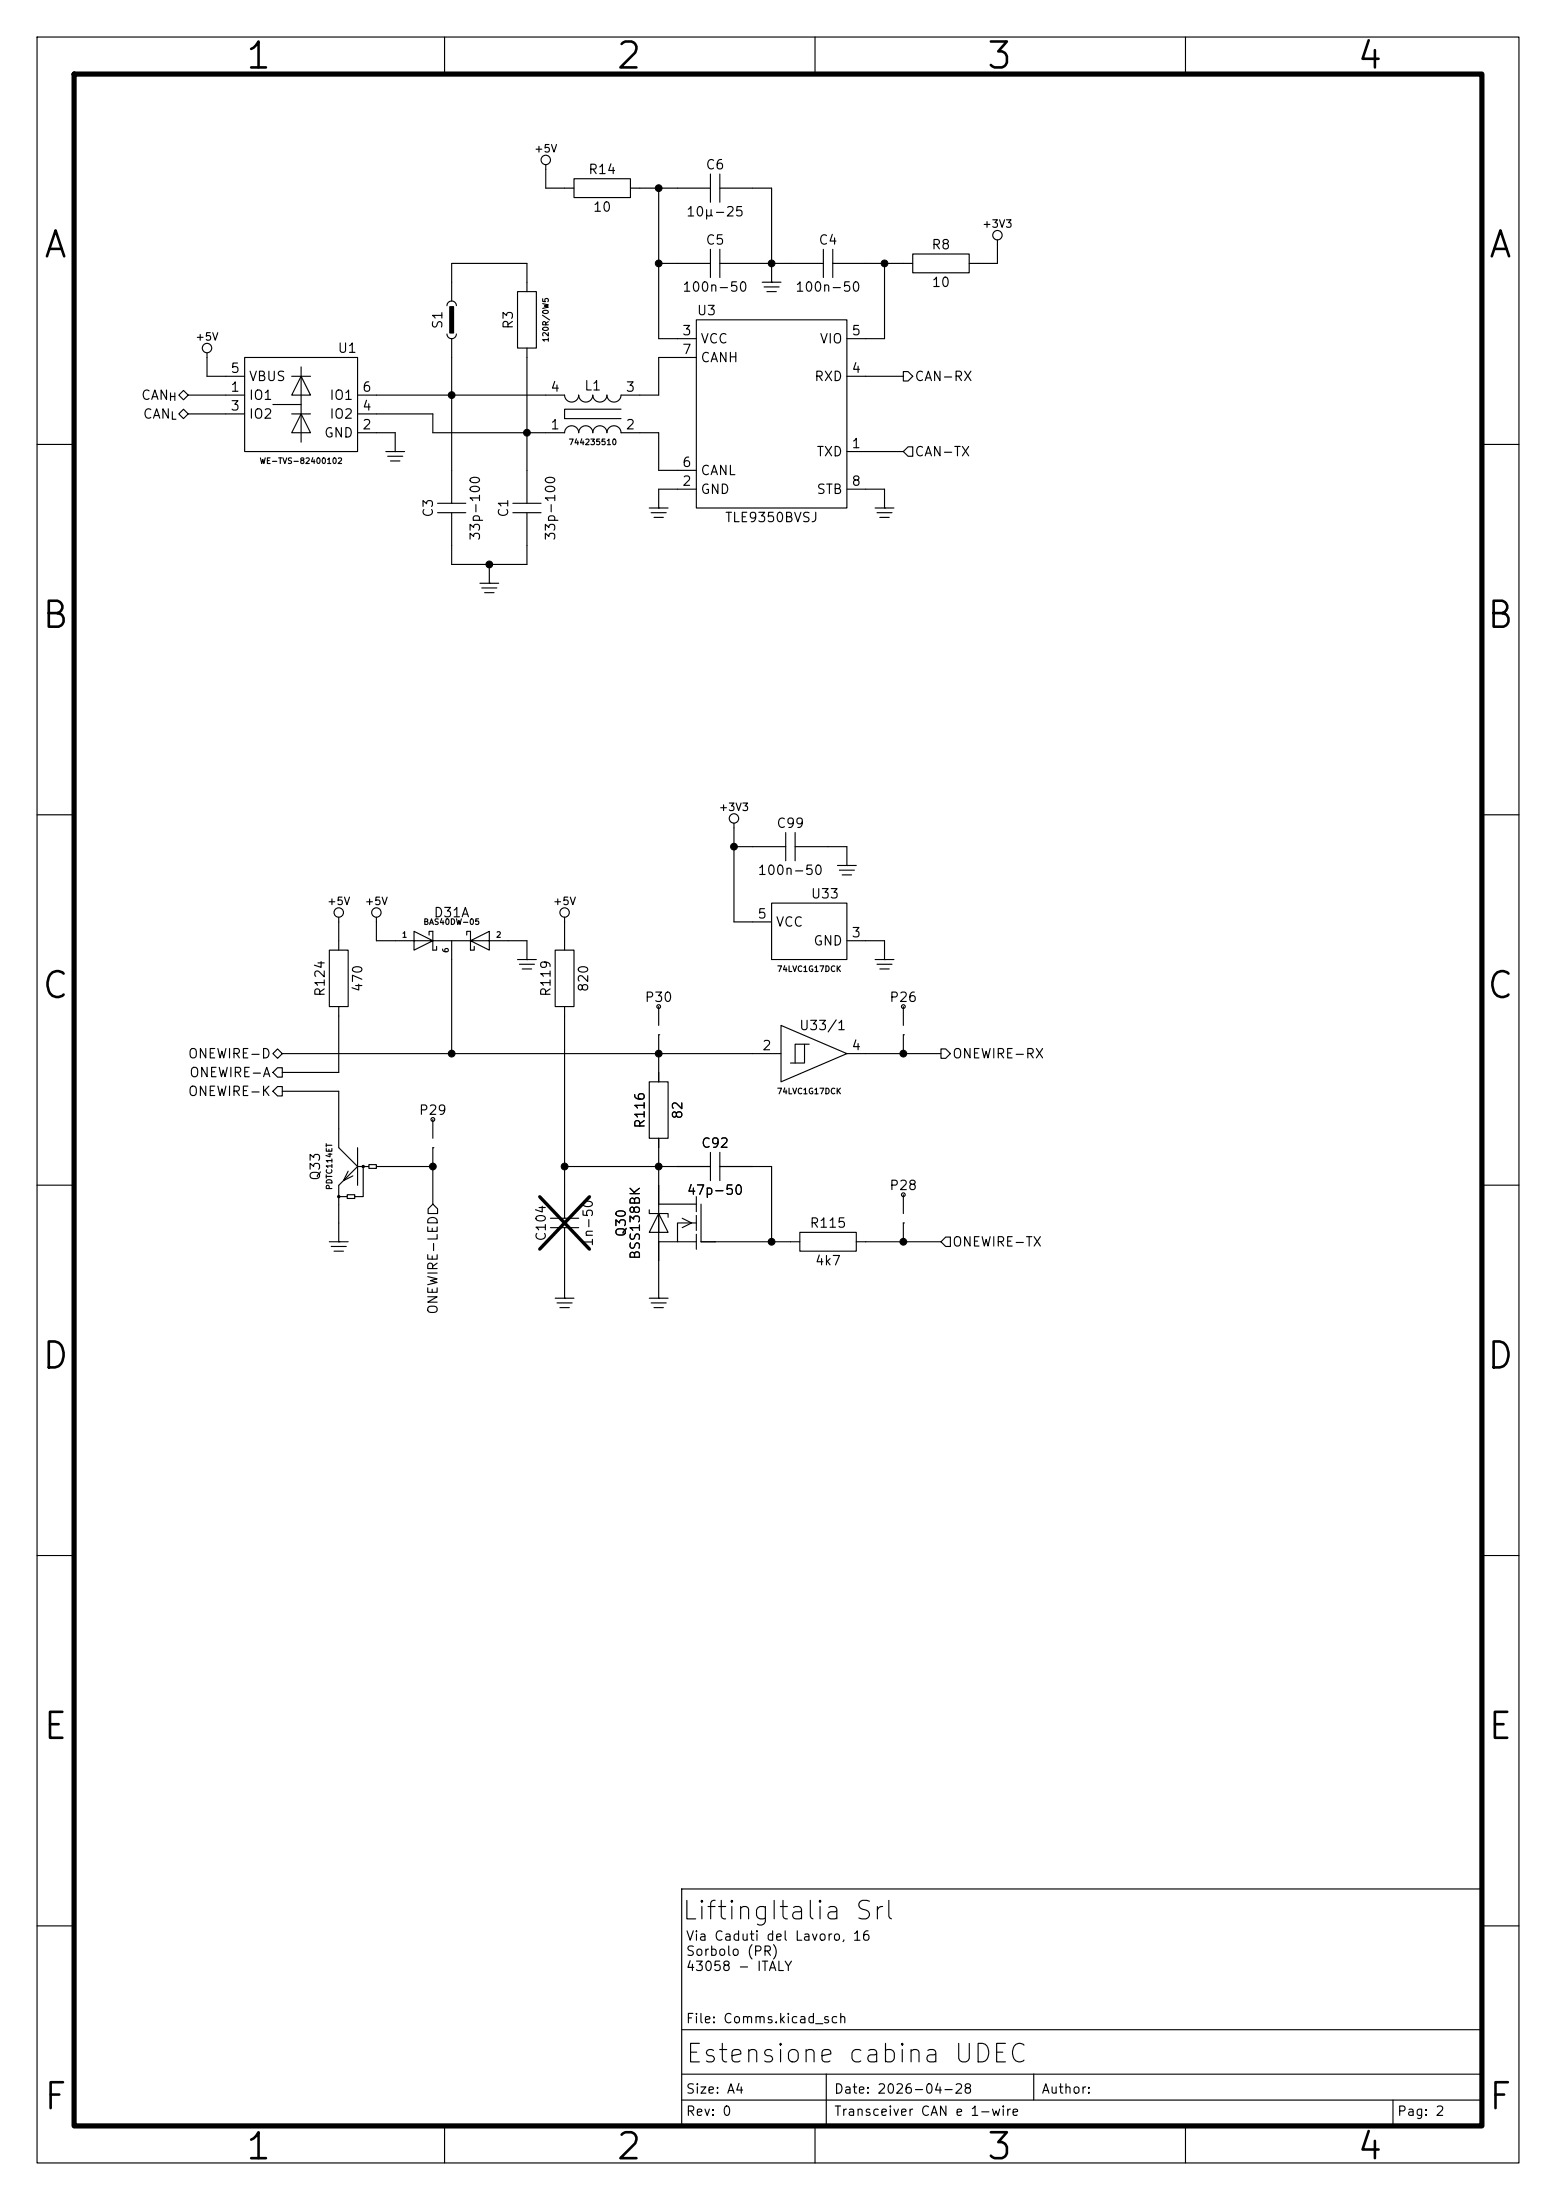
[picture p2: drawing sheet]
<svg xmlns="http://www.w3.org/2000/svg" width="210mm" height="297mm" viewBox="0 0 210 297" stroke-linecap="round" stroke-linejoin="round" font-family="sans-serif">
<path d="M10 10h190v277h-190z" fill="none" stroke="#000" stroke-width=".7"/>
<g fill="none" stroke="#000" stroke-width=".15">
<path d="M5 5h200v287h-200zM60 5v5M110 5v5M160 5v5M69.8 39.4h2.6v7.6h-2.6zM71.1 39.4v-3.8h-10.1v5M73.7 22.2v3.2h3.8M77.5 24.1h7.6v2.6h-7.6zM85.1 25.4h10.8M88.9 25.4v20.3h5.1M88.9 35.6h7M95.9 23.5v3.8"/>
<path d="M95.9 33.7v3.8M97.2 23.5v3.8M97.2 33.7v3.8M97.2 25.4h6.9v12.7M97.2 35.6h13.9M102.9 38.1h2.5M103.1 38.7h2.1M103.5 39.4h1.3M104.1 38.1h.1M111.1 33.7v3.8M112.4 33.7v3.8M112.4 35.6h10.8"/>
<path d="M119.4 35.6v10.1h-5.1M123.2 34.3h7.6v2.5h-7.6zM134.6 32.4v3.2h-3.8M24.1 55.9l.7-.7 .6 .7-.6 .6zM24.1 53.3l.7-.6 .6 .6-.6 .7zM25.4 55.9h7.6M25.4 53.3h7.6M27.9 47.6v3.2h5.1M33 48.3h15.3v12.7h-15.3zM36.8 54.6h3.8M39.4 50.8h2.5M39.4 55.9h2.5"/>
<path d="M40.6 50.8l1.3 2.5h-2.5zM40.6 55.9l1.3 2.5h-2.5zM40.6 49.5v10.2M48.3 55.9h10.1v2.5h17.8a.95 .95 0 0 1 1-.9 .95 .95 0 0 1 .9 .9 .95 .95 0 0 1 1-.9 .95 .95 0 0 1 .9 .9 .95 .95 0 0 1 1-.9 .95 .95 0 0 1 .9 .9 .95 .95 0 0 1 1-.9 .95 .95 0 0 1 .9 .9h5.1v5.1h5.1M48.3 58.4h5v2.6M60.3 45.1a.64 .64 0 0 0 .7 .6 .64 .64 0 0 0 .6-.6M60.3 41.3a.64 .64 0 0 1 .7-.7 .64 .64 0 0 1 .6 .7M61 45.7v22.2M71.1 47v20.9M83.8 55.2h-7.6v1.3h7.6M94 43.2h20.3v25.4h-20.3zM94 48.3h-5.1v5h-5.1a.95 .95 0 0 1-.9 1 .95 .95 0 0 1-1-1 .95 .95 0 0 1-.9 1 .95 .95 0 0 1-1-1 .95 .95 0 0 1-.9 1 .95 .95 0 0 1-1-1 .95 .95 0 0 1-.9 1 .95 .95 0 0 1-1-1h-27.9"/>
<path d="M114.3 50.8h7.6M121.9 50.2h.7l.6 .6-.6 .6h-.7zM5 60h5M52.1 61h2.5M52.3 61.6h2.1M52.7 62.2h1.3M53.3 61h.1M59.1 69.2h3.8M59.1 67.9h3.8M61 69.2v7h10.1v-7M64.8 78.7h2.5M65 79.4h2.1"/>
<path d="M66 78.7h.1M66 76.2v2.5M69.2 69.2h3.8M69.2 67.9h3.8M87.6 68.6h2.6M87.9 69.2h2M88.3 69.9h1.2M88.9 68.6h.1M94 66h-5.1v2.6M114.3 61h7.6M114.3 66h5.1v2.6M118.1 68.6h2.5"/>
<path d="M118.4 69.2h2M118.7 69.9h1.3M119.4 68.6h.1M121.9 61l.7-.7h.6v1.3h-.6zM200 60h5M65.4 80h1.3M5 110h5M99.1 114.3h6.9M99.1 111.1v13.4h5M106 112.4v3.8M107.3 112.4v3.8M107.3 114.3h7v2.5"/>
<path d="M113 116.8h2.6M113.3 117.5h2M113.7 118.1h1.2M114.3 116.8h.1M200 110h5M44.4 128.3h2.6v7.6h-2.6zM45.7 123.8v4.5M45.7 135.9v8.9h-7.6M50.8 123.8v3.2h7.6l-2.5-1.3v2.6l2.5-1.3h5.1l2.5 1.3v-2.6l-2.5 1.3h7.6v2.5M57.9 126.2v-.5h.5v2.6h.5v-.5M61 127v15.2M63 126.2v-.5h.5v2.6h.5v-.5"/>
<path d="M69.8 129.5h2.6M70.1 130.2h2M70.5 130.8h1.3M71.1 129.5h.1M74.9 128.3h2.6v7.6h-2.6zM76.2 123.8v4.5M76.2 135.9v28.6M88.9 139.7h.1M88.9 135.9v2.5M88.9 139.7v6.4M104.1 121.9h10.2v7.6h-10.2zM105.4 138.4l8.9 3.8-8.9 3.9z"/>
<path d="M114.3 127h5.1v2.5M118.1 129.5h2.5M118.4 130.2h2M118.7 130.8h1.3M119.4 129.5h.1M121.9 139.7h.1M121.9 135.9v2.5M121.9 139.7v2.5M5 160h5M36.8 142.2l.7-.6 .6 .6-.6 .7zM37.5 146.7h.6v1.3h-.6l-.7-.7zM37.5 144.1h.6v1.3h-.6l-.7-.6z"/>
<path d="M38.1 142.2h67.3M38.1 147.3h7.6v7.6l2.6 2.6M47 158.1l-.6 1.3 1.2-.6M48.3 157.5h1.5M48.3 157.5l-2.6 2.5v7.6M48.3 154.9v5.1M49 157.5v4h-1.1M49.8 157.2h1v.5h-1zM50.8 157.5h7.6M58.4 154.9h.1M58.4 151.1v2.6M58.4 154.9v7.7"/>
<path d="M76.2 157.5h19.7M87.6 146.1h2.6v7.6h-2.6zM88.9 153.7v8.9M95.9 155.6v3.8M97.2 155.6v3.8M97.2 157.5h6.9v10.1M108.6 141v2.5h-1.9M109.2 141h-1.9v2.5M114.3 142.2h12.7M127 141.6h.6l.7 .6-.7 .7h-.6zM200 160h5M44.4 167.6h2.6"/>
<path d="M44.7 168.3h2M45.1 168.9h1.3M45.7 161.5h.1M45.7 167.6h.1M45.7 161.5h1.2M46.9 161.3h1v.5h-1zM58.4 162.6l.7 .6v.6h-1.3v-.6zM74.3 165.7h3.8M74.3 164.5h3.8M74.9 175.3h2.6M75.2 175.9h2M75.6 176.5h1.2"/>
<path d="M76.2 175.3h.1M76.2 165.7v9.6M87.6 163.3v.5h2.6v.5M87.6 175.3h2.6M87.9 175.9h2M88.3 176.5h1.2M88.9 175.3h.1M88.9 162.6h5.1M88.9 162.6v5M88.9 163.8l1.3 2.6h-2.6l1.3-2.6v2.6M88.9 167.6h2.5M88.9 167.6v7.7"/>
<path d="M92.1 164.5l1.2 .6-1.2 .6M94 161.5v2.1M94 164.1v2M94 166.6v2.1M94 165.1h-2.6v2.5h2.6M94.6 162.6v5h13.3M107.9 166.4h7.7v2.5h-7.7zM115.6 167.6h11.4M121.9 165.1h.1M121.9 161.3v2.5M121.9 165.1v2.5M127.6 167h.7v1.3h-.7l-.6-.7z"/>
<path d="M5 210h5M200 210h5M92 255h108v32h-108zM5 260h5M92 274h108M111.5 280v7M139.5 280v3.5M200 260h5M60 287v5M92 283.5h108M92 280h108M110 287v5"/>
<path d="M160 287v5M188 283.5v3.5"/>
<circle cx="73.7" cy="21.6" r=".63"/>
<circle cx="134.6" cy="31.7" r=".63"/>
<circle cx="27.9" cy="47" r=".63"/>
<circle cx="99.1" cy="110.5" r=".63"/>
<circle cx="45.7" cy="123.2" r=".63"/>
<circle cx="50.8" cy="123.2" r=".63"/>
<circle cx="76.2" cy="123.2" r=".63"/>
<circle cx="88.9" cy="135.9" r=".25"/>
<circle cx="121.9" cy="135.9" r=".25"/>
<circle cx="58.4" cy="151.1" r=".25"/>
<circle cx="121.9" cy="161.3" r=".25"/>
</g>
<path d="M72.8 161.6l6.8 7M79.6 161.6l-6.8 7" fill="none" stroke="#000" stroke-width=".46"/>
<g fill="#000" stroke="#000" stroke-width=".15">
<path d="M60.7 41.4h.5v3.6h-.5z"/>
<circle cx="49" cy="157.5" r=".15"/>
<circle cx="45.7" cy="161.5" r=".15"/>
</g>
<g fill="#000" stroke="#000" stroke-width=".13">
<circle cx="88.9" cy="25.4" r=".46"/>
<circle cx="88.9" cy="35.6" r=".46"/>
<circle cx="104.1" cy="35.6" r=".46"/>
<circle cx="119.4" cy="35.6" r=".46"/>
<circle cx="61" cy="53.3" r=".46"/>
<circle cx="71.1" cy="58.4" r=".46"/>
<circle cx="66" cy="76.2" r=".46"/>
<circle cx="99.1" cy="114.3" r=".46"/>
<circle cx="58.4" cy="157.5" r=".46"/>
<circle cx="61" cy="142.2" r=".46"/>
<circle cx="76.2" cy="157.5" r=".46"/>
<circle cx="88.9" cy="157.5" r=".46"/>
<circle cx="88.9" cy="142.2" r=".46"/>
<circle cx="121.9" cy="142.2" r=".46"/>
<circle cx="104.1" cy="167.6" r=".46"/>
<circle cx="121.9" cy="167.6" r=".46"/>
</g>
<g font-size="3.5">
<text x="32.9" y="10.2">1</text>
<text x="82.9" y="10.2">2</text>
<text x="132.9" y="10.2">3</text>
<text x="182.9" y="10.2">4</text>
<text x="5.6" y="35.7">A</text>
<text x="200.7" y="35.7">A</text>
<text x="5.4" y="85.7">B</text>
<text x="200.4" y="85.7">B</text>
<text x="5.4" y="135.7">C</text>
<text x="200.4" y="135.7">C</text>
<text x="5.4" y="185.7">D</text>
<text x="200.4" y="185.7">D</text>
<text x="5.6" y="235.7">E</text>
<text x="200.6" y="235.7">E</text>
<text x="5.6" y="285.7">F</text>
<text x="200.7" y="285.7">F</text>
<text x="32.9" y="292.4">1</text>
<text x="82.9" y="292.4">2</text>
<text x="132.9" y="292.4">3</text>
<text x="182.9" y="292.4">4</text>
</g>
<g font-size="2.5">
<text x="91.9" y="259.8">LiftingItalia Srl</text>
<text x="92.4" y="279.1">Estensione cabina UDEC</text>
</g>
<g font-size="1.3">
<text x="79.3" y="23.8">R14</text>
<text x="95.2" y="23.2">C6</text>
<text x="79.9" y="28.9">10</text>
<text x="92.5" y="29.5">10µ-25</text>
<text x="95.2" y="33.3">C5</text>
<text x="110.4" y="33.3">C4</text>
<text x="125.6" y="34">R8</text>
<text x="92" y="39.7">100n-50</text>
<text x="107.2" y="39.7">100n-50</text>
<text x="125.7" y="39.1">10</text>
<text x="45.5" y="48">U1</text>
<text x="60" y="44.5" transform="rotate(-90 60 44.5)">S1</text>
<text x="69.5" y="44.5" transform="rotate(-90 69.5 44.5)">R3</text>
<text x="92" y="45.6">3</text>
<text x="94" y="42.9">U3</text>
<text x="94.5" y="46.7">VCC</text>
<text x="110.5" y="46.7">VIO</text>
<text x="114.8" y="45.6">5</text>
<text x="31" y="53.2">1</text>
<text x="31" y="50.7">5</text>
<text x="33.5" y="51.8">VBUS</text>
<text x="48.8" y="53.2">6</text>
<text x="74.2" y="53.2">4</text>
<text x="78.8" y="53">L1</text>
<text x="84.4" y="53.2">3</text>
<text x="92" y="48.1">7</text>
<text x="94.5" y="49.2">CANH</text>
<text x="109.8" y="51.8">RXD</text>
<text x="114.8" y="50.7">4</text>
<text x="123.4" y="51.8">CAN-RX</text>
<text x="19" y="54.3">CAN</text>
<text x="19.2" y="56.8">CAN</text>
<text x="31" y="55.7">3</text>
<text x="33.5" y="54.3">IO1</text>
<text x="33.5" y="56.8">IO2</text>
<text x="43.7" y="59.4">GND</text>
<text x="44.4" y="56.8">IO2</text>
<text x="44.4" y="54.3">IO1</text>
<text x="48.8" y="58.3">2</text>
<text x="48.8" y="55.7">4</text>
<text x="74.2" y="58.3">1</text>
<text x="84.4" y="58.3">2</text>
<text x="92" y="65.9">2</text>
<text x="92" y="63.4">6</text>
<text x="94.5" y="64.5">CANL</text>
<text x="110.1" y="61.9">TXD</text>
<text x="114.8" y="60.8">1</text>
<text x="114.8" y="65.9">8</text>
<text x="123.4" y="61.9">CAN-TX</text>
<text x="58.7" y="69.9" transform="rotate(-90 58.7 69.9)">C3</text>
<text x="68.9" y="69.9" transform="rotate(-90 68.9 69.9)">C1</text>
<text x="94.5" y="67">GND</text>
<text x="97.8" y="70.8">TLE9350BVSJ</text>
<text x="110.1" y="67">STB</text>
<text x="65.1" y="73.1" transform="rotate(-90 65.1 73.1)">33p-100</text>
<text x="75.3" y="73.1" transform="rotate(-90 75.3 73.1)">33p-100</text>
<text x="104.7" y="112.1">C99</text>
<text x="102.2" y="118.4">100n-50</text>
<text x="58.4" y="124.2">D31A</text>
<text x="102.1" y="124.3">5</text>
<text x="104.6" y="125.4">VCC</text>
<text x="109.3" y="121.6">U33</text>
<text x="109.7" y="128">GND</text>
<text x="114.8" y="126.9">3</text>
<text x="44.1" y="134.7" transform="rotate(-90 44.1 134.7)">R124</text>
<text x="49.2" y="134" transform="rotate(-90 49.2 134)">470</text>
<text x="74.6" y="134.7" transform="rotate(-90 74.6 134.7)">R119</text>
<text x="79.7" y="134" transform="rotate(-90 79.7 134)">820</text>
<text x="86.9" y="135.6">P30</text>
<text x="119.9" y="135.6">P26</text>
<text x="25.3" y="143.2">ONEWIRE-D</text>
<text x="102.8" y="142.1">2</text>
<text x="107.8" y="139.4">U33/1</text>
<text x="114.8" y="142.1">4</text>
<text x="128.4" y="143.2">ONEWIRE-RX</text>
<text x="25.3" y="148.3">ONEWIRE-K</text>
<text x="25.5" y="145.7">ONEWIRE-A</text>
<text x="56.4" y="150.8">P29</text>
<text x="87.3" y="152.4" transform="rotate(-90 87.3 152.4)">R116</text>
<text x="92.4" y="151.2" transform="rotate(-90 92.4 151.2)">82</text>
<text x="94.5" y="155.3">C92</text>
<text x="43.5" y="159.5" transform="rotate(-90 43.5 159.5)">Q33</text>
<text x="92.6" y="161.6">47p-50</text>
<text x="119.9" y="161">P28</text>
<text x="74" y="167.7" transform="rotate(-90 74 167.7)">C104</text>
<text x="84.8" y="167.1" transform="rotate(-90 84.8 167.1)">Q30</text>
<text x="109.2" y="166.1">R115</text>
<text x="80.3" y="168.4" transform="rotate(-90 80.3 168.4)">1n-50</text>
<text x="86.7" y="170.2" transform="rotate(-90 86.7 170.2)">BSS138BK</text>
<text x="109.9" y="171.1">4k7</text>
<text x="128.4" y="168.6">ONEWIRE-TX</text>
<text x="59.4" y="177.6" transform="rotate(-90 59.4 177.6)">ONEWIRE-LED</text>
<text x="92.5" y="262.3">Via Caduti del Lavoro, 16</text>
<text x="92.5" y="264.4">Sorbolo (PR)</text>
<text x="92.5" y="266.4">43058 - ITALY</text>
<text x="92.5" y="273.5">File: Comms.kicad_sch</text>
<text x="92.5" y="283">Size: A4</text>
<text x="92.5" y="286">Rev: 0</text>
<text x="112.5" y="286">Transceiver CAN e 1-wire</text>
<text x="112.5" y="283">Date: 2026-04-28</text>
<text x="140.5" y="283">Author:</text>
<text x="188.5" y="286">Pag: 2</text>
</g>
<g font-size="1">
<text x="72" y="20.8">+5V</text>
<text x="132.5" y="31">+3V3</text>
<text x="26.3" y="46.2">+5V</text>
<text x="22.7" y="54.4">H</text>
<text x="22.9" y="56.9">L</text>
<text x="96.9" y="109.7">+3V3</text>
<text x="44.1" y="122.4">+5V</text>
<text x="49.2" y="122.4">+5V</text>
<text x="74.6" y="122.4">+5V</text>
</g>
<g font-size=".8">
<text x="74.2" y="46.3" transform="rotate(-90 74.2 46.3)">120R/0W5</text>
<text x="35" y="62.8">WE-TVS-82400102</text>
<text x="76.7" y="60.3">744235510</text>
<text x="57.1" y="125">BAS40DW-05</text>
<text x="54.2" y="126.8">1</text>
<text x="60.7" y="128.7" transform="rotate(-90 60.7 128.7)">6</text>
<text x="66.9" y="126.8">2</text>
<text x="104.8" y="131.4">74LVC1G17DCK</text>
<text x="104.8" y="147.9">74LVC1G17DCK</text>
<text x="45" y="160.7" transform="rotate(-90 45 160.7)">PDTC114ET</text>
</g>
</svg>
